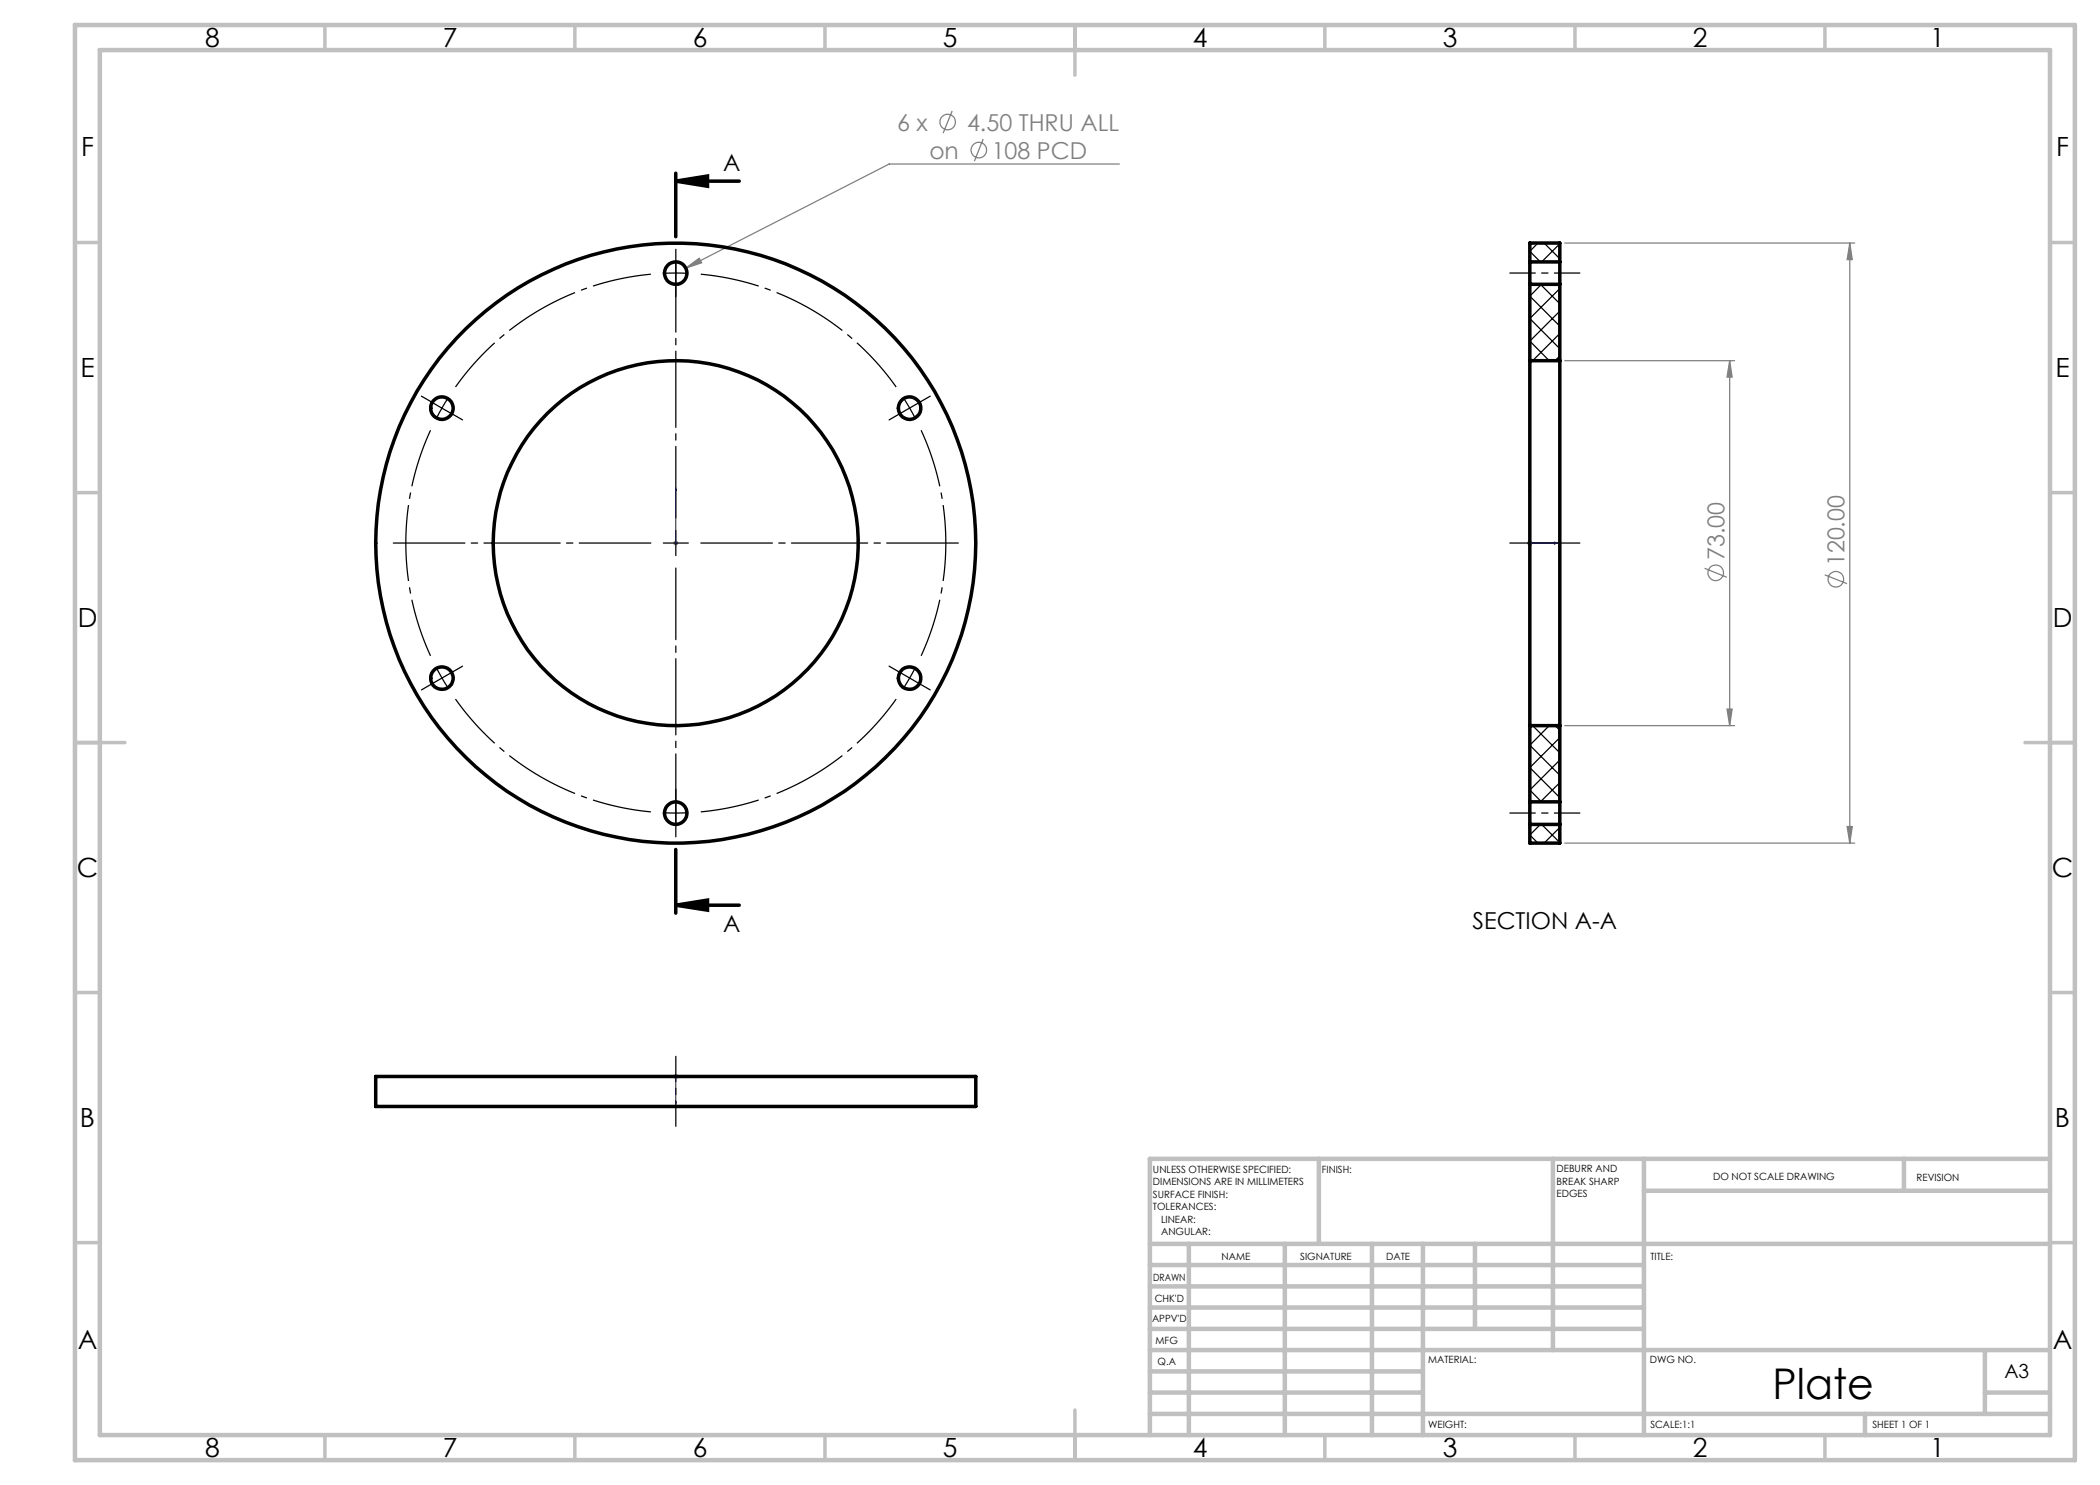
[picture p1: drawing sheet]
<svg xmlns="http://www.w3.org/2000/svg" width="420mm" height="297mm" viewBox="0 0 420 297" stroke-linecap="round" stroke-linejoin="round" font-family="sans-serif">
<g fill="none" stroke="#808080" stroke-width=".25">
<path d="M190.4 22.2l-1.8 4.4M196.6 27.8l-1.7 4.4M223.9 32.8h-46.1l-40.6 20.8M137.2 53.6l2.6-2 .5 1zM312.9 48.6h58M370 48.6l.5 3.3h-1.1zM370 48.6v120M312.9 72.1h34M345.9 72.1l.5 3.3h-1zM345.9 72.1v73M134.7 108.6h.9M134.8 108.3l.7 .7"/>
<path d="M135.1 108.1v1M135.5 108.3l-.7 .7M305.4 108.6h1.1M305.6 108.3l.7 .7M306 108.1v1M306.3 108.3l-.7 .7M340.9 113.7l4.5 1.8M364.9 115l4.5 1.7M312.9 145.1h34M345.4 141.8h1l-.5 3.3zM312.9 168.6h58M369.4 165.3h1.1l-.5 3.3z"/>
<path d="M134.7 215.3h.9M134.8 214.9l.7 .7M135.1 214.8v1M135.5 214.9l-.7 .7"/>
<circle cx="189.5" cy="24.4" r="1.55"/>
<circle cx="195.8" cy="30" r="1.55"/>
<circle cx="343.1" cy="114.5" r="1.55"/>
<circle cx="367.2" cy="115.8" r="1.55"/>
</g>
<path d="M135.2 54.6l-2.5 .1M135.2 54.6l2.5 .1M181.9 81.6l-1.3-2.1M181.9 81.6l1.2 2.2M88.4 135.6l1.3 2.1M88.4 135.6l-1.2-2.2M181.9 135.6l1.2-2.2M181.9 135.6l-1.3 2.1M135.2 162.6h2.5M135.2 162.6h-2.5" fill="none" stroke="#000" stroke-width=".25" stroke-dasharray="15.2 1.3 1.3 1.3" stroke-linecap="butt"/>
<path d="M130.2 54.8a54 54 0 0 0-39.1 22.6M179.2 77.4a54 54 0 0 0-39-22.6M86.1 86a54 54 0 0 0 0 45.2M91.1 139.8a54 54 0 0 0 39.1 22.6M184.2 131.2a54 54 0 0 0 0-45.2M140.2 162.4a54 54 0 0 0 39-22.6" fill="none" stroke="#000" stroke-width=".25" stroke-dasharray="15.2 1.3 1.3 1.3" stroke-dashoffset="3.4" stroke-linecap="butt"/>
<path d="M89.7 79.5l-1.3 2.1M86.2 80.4l2.2 1.2M88.4 81.6l-1.2 2.2M88.4 81.6l2.2 1.3" fill="none" stroke="#000" stroke-width=".25"/>
<path d="M135.1 36.2l6.4-1v2zM135.1 181l6.4-1v2z" fill="none" stroke="#000" stroke-width=".7" stroke-linecap="butt"/>
<path d="M135.1 97.6v.6v-.6M135.1 97.6v11M306 97.6l.1 .6h-.3zM306 97.6v11h5.4M135.1 108.5v.3zM135.1 108.6h.1M310.9 108.5l.5 .1-.5 .2zM135.1 215.2v.2zM135.1 215.3h.1M135.1 215.3v5.5M135.1 220.8v-.6v.6" fill="none" stroke="#00f" stroke-width=".25"/>
<g fill="none" stroke="#000" stroke-width=".25" stroke-dasharray="15.2 1.3 1.3 1.3">
<path d="M135.2 54.6v-2.5M135.2 54.6v2.5M135.2 52.1v-2.2M135.2 57.1v2.3M86.2 80.4l-1.9-1.2M90.6 82.9l1.9 1.1M179.8 82.9l-2 1.1M181.9 81.6l2.2-1.2M181.9 81.6l-2.1 1.3M184.1 80.4l1.9-1.2M135.2 108.6v-2.5M135.2 108.6h-2.5"/>
<path d="M135.2 108.6v2.5M135.2 108.6h2.5M86.2 136.9l-1.9 1.1M88.4 135.6l-2.2 1.3M88.4 135.6l2.2-1.2M90.6 134.4l1.9-1.2M179.8 134.4l-2-1.2M181.9 135.6l2.2 1.3M181.9 135.6l-2.1-1.2M184.1 136.9l1.9 1.1M135.2 162.6v2.5M135.2 162.6v-2.5"/>
<path d="M135.2 165.1v2.3M135.2 160.1v-2.2"/>
</g>
<path d="M130.2 108.6h-51.5M135.2 103.6v-51.5M135.2 113.6v51.5M140.2 108.6h51.5" fill="none" stroke="#000" stroke-width=".25" stroke-dasharray="15.2 1.3 1.3 1.3" stroke-dashoffset=".9"/>
<path d="M302 54.6h14M302 108.6h14M316 162.6h-14M135.2 211.3v14" fill="none" stroke="#000" stroke-width=".25" stroke-dasharray="15.2 1.3 1.3 1.3" stroke-dashoffset="10.1"/>
<path d="M135.1 36.2h12.7M135.1 34.6v12.7M135.1 169.9v12.7M135.1 181h12.7" fill="none" stroke="#000" stroke-width=".7"/>
<g fill="none" stroke="#c0c0c0" stroke-width=".7">
<path d="M65 5v5M115 5v5M165 5v5M215 5v10M265 5v5M315 5v5M365 5v5M15 48.5h5M410 48.5h5M15 98.5h5M410 98.5h5M15 148.5h10"/>
<path d="M405 148.5h10M15 198.5h5M410 198.5h5M15 248.5h5M410 248.5h5M65 287v5M115 287v5M165 287v5M215 282v10M265 287v5M315 287v5M365 287v5"/>
</g>
<g fill="none" stroke="#c0c0c0" stroke-width=".9">
<path d="M15 5h400v287h-400zM20 10h390v277h-390zM263.8 231.8v17M310.6 231.8v38.2M328.8 231.8v55.2M328.8 238.2h81.2M380.8 231.8v6.4M410 231.8h-180v55.2M230 248.8h180M230 257.3h98.8M230 253h98.8M237.8 248.8v38.2"/>
<path d="M257 248.8v38.2M274.4 248.8v38.2M284.6 248.8v38.2M295 248.8v17M230 265.8h98.8M230 261.5h98.8M230 278.5h54.6M230 274.3h54.6M230 270h180M397 278.5h13M397 270v12.8M230 282.8h180"/>
<path d="M373 282.8v4.2"/>
</g>
<path d="M135.1 36.2l6.4-1v2zM135.1 181l6.4-1v2z" fill="#000"/>
<g fill="#00f">
<path d="M135.1 108.5v.3zM135.1 97.6v.6z"/>
<path d="M135.1 220.2v.6zM135.1 215.2v.2zM310.9 108.5l.5 .1-.5 .2zM306 97.6l.1 .6h-.3zM310.9 108.5l.5 .1-.5 .2zM306 97.6l.1 .6h-.3z"/>
</g>
<g fill="#808080">
<path d="M137.2 53.6l2.6-2 .5 1z"/>
<path d="M345.4 141.8h1l-.5 3.3zM345.9 72.1l.5 3.3h-1zM369.4 165.3h1.1l-.5 3.3zM370 48.6l.5 3.3h-1.1z"/>
</g>
<g fill="none" stroke="#000" stroke-width=".7">
<path d="M306 52.4v4.5M306 52.4h6M306 52.4v-3.8h6v3.8M306 56.9v15.2M306 56.9h6M312 52.4v4.5M312 56.9v15.2M306 72.1v73M306 72.1h6M312 72.1v73M306 145.1h6M306 145.1v15.3"/>
<path d="M312 145.1v15.3M306 160.4v4.5M306 164.9v3.7h6v-3.7M306 164.9h6M306 160.4h6M312 160.4v4.5M75.1 215.3h120.1v6h-120.1z"/>
<circle cx="135.2" cy="54.6" r="2.26"/>
<circle cx="88.4" cy="81.6" r="2.24"/>
<circle cx="181.9" cy="81.6" r="2.24"/>
<circle cx="135.1" cy="108.6" r="36.5"/>
<circle cx="135.1" cy="108.6" r="60"/>
<circle cx="88.4" cy="135.6" r="2.25"/>
<circle cx="181.9" cy="135.6" r="2.25"/>
<circle cx="135.1" cy="162.6" r="2.25"/>
</g>
<g fill="none" stroke="#000" stroke-width=".25">
<path d="M307.6 48.6l-1.6 1.7 2.1 2.1M308.1 56.9l3.9 3.8M308.3 56.9l-2.3 2.3 6 6M308.8 48.6l3.2 3.1M312 48.8l-3.7 3.6M312 57.7l-6 6 6 6M312 62.2l-6 6 3.8 3.9M312 66.7l-5.5 5.4M312 71.2l-1 .9M306.5 145.1l5.5 5.5M309.8 145.1l-3.8 3.9 6 6M311 145.1l1 .9"/>
<path d="M312 147.5l-6 6 6 6M312 152l-6 6 2.3 2.4M312 156.5l-3.9 3.9M308.1 164.9l-2.1 2.1 1.6 1.6M308.3 164.9l3.7 3.6M312 165.5l-3.2 3.1"/>
</g>
<text font-size="8.5" x="354.5" y="279.7">Plate</text>
<g font-size="5.3">
<text x="41" y="9.5">8</text>
<text x="88.5" y="9.5">7</text>
<text x="138.5" y="9.5">6</text>
<text x="188.5" y="9.5">5</text>
<text x="238.5" y="9.5">4</text>
<text x="288.5" y="9.5">3</text>
<text x="338.5" y="9.5">2</text>
<text x="386" y="9.5">1</text>
<text x="16.2" y="31.3">F</text>
<text x="411.2" y="31.3">F</text>
<text x="16.1" y="75.5">E</text>
<text x="411.1" y="75.5">E</text>
<text x="15.5" y="125.5">D</text>
<text x="410.5" y="125.5">D</text>
<text x="15.4" y="175.5">C</text>
<text x="410.4" y="175.5">C</text>
<text x="16" y="225.5">B</text>
<text x="411" y="225.5">B</text>
<text x="15.5" y="269.8">A</text>
<text x="410.5" y="269.8">A</text>
<text x="41" y="291.5">8</text>
<text x="88.5" y="291.5">7</text>
<text x="138.5" y="291.5">6</text>
<text x="188.5" y="291.5">5</text>
<text x="238.5" y="291.5">4</text>
<text x="288.5" y="291.5">3</text>
<text x="338.5" y="291.5">2</text>
<text x="386" y="291.5">1</text>
</g>
<g font-size="4.7" fill="#808080">
<text x="179.4" y="26.1">6 x</text>
<text x="193.4" y="26.1">4.50 THRU ALL</text>
<text x="185.9" y="31.7">on</text>
<text x="198.3" y="31.7">108 PCD</text>
<text x="344.9" y="112" transform="rotate(-90 344.9 112)">73.00</text>
<text x="368.9" y="113.3" transform="rotate(-90 368.9 113.3)">120.00</text>
</g>
<g font-size="4.7">
<text x="144.6" y="34.1">A</text>
<text x="294.5" y="185.9">SECTION A-A</text>
<text x="144.6" y="186.3">A</text>
</g>
<text font-size="3.9" x="400.9" y="275.5">A3</text>
<g font-size="2">
<text x="230.6" y="234.6">UNLESS OTHERWISE SPECIFIED:</text>
<text x="230.6" y="237.1">DIMENSIONS ARE IN MILLIMETERS</text>
<text x="230.6" y="239.6">SURFACE FINISH:</text>
<text x="264.4" y="234.6">FINISH:</text>
<text x="311.3" y="234.5">DEBURR AND</text>
<text x="311.3" y="237">BREAK SHARP</text>
<text x="311.3" y="239.5">EDGES</text>
<text x="342.6" y="236">DO NOT SCALE DRAWING</text>
<text x="383.3" y="236.2">REVISION</text>
<text x="230.6" y="242.1">TOLERANCES:</text>
<text x="232.2" y="244.6">LINEAR:</text>
<text x="232.2" y="247.1">ANGULAR:</text>
<text x="244.3" y="252">NAME</text>
<text x="260" y="251.9">SIGNATURE</text>
<text x="277.2" y="251.9">DATE</text>
<text x="330.1" y="251.9">TITLE:</text>
<text x="230.6" y="256.1">DRAWN</text>
<text x="230.9" y="260.3">CHK'D</text>
<text x="230.4" y="264.4">APPV'D</text>
<text x="231.1" y="268.8">MFG</text>
<text x="231.5" y="273">Q.A</text>
<text x="285.6" y="272.5">MATERIAL:</text>
<text x="330" y="272.5">DWG NO.</text>
<text x="285.6" y="285.5">WEIGHT:</text>
<text x="330.1" y="285.6">SCALE:1:1</text>
<text x="374.5" y="285.6">SHEET 1 OF 1</text>
</g>
</svg>
